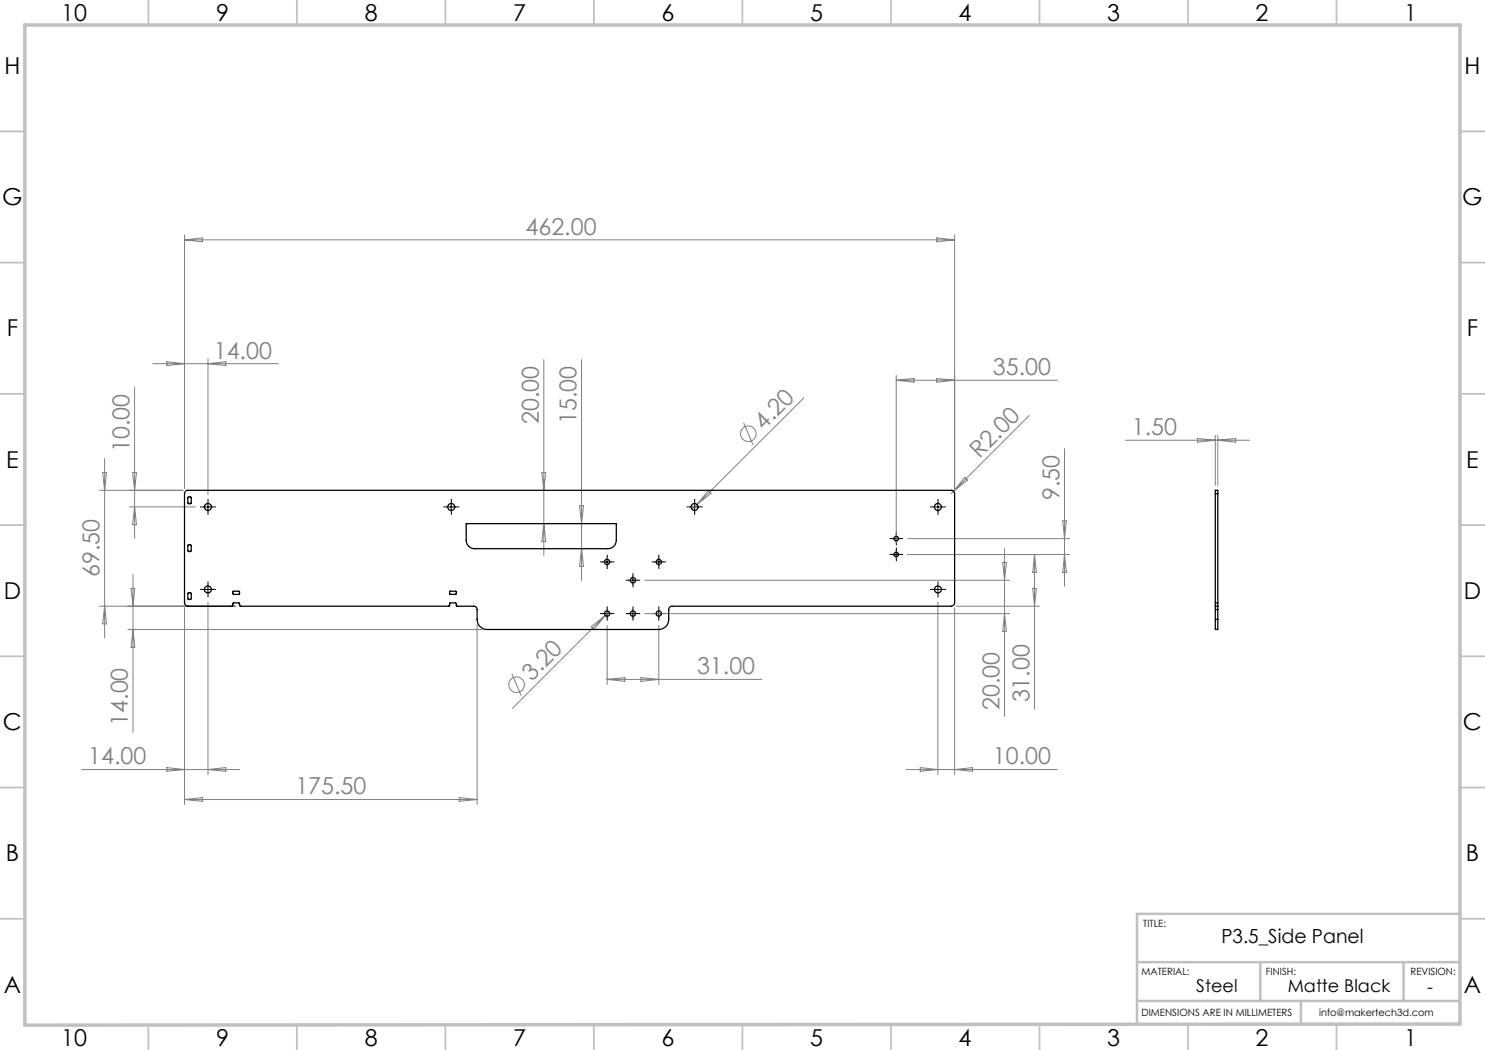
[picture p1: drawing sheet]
<svg xmlns="http://www.w3.org/2000/svg" width="297mm" height="210mm" viewBox="0 0 297 210" stroke-linecap="round" stroke-linejoin="round" font-family="sans-serif">
<g fill="none" stroke="#808080" stroke-width=".2">
<path d="M36.9 47v50.7M36.9 48h154M36.9 48l3.6-.4v.8zM187.4 47.6l3.5 .4-3.5 .4zM190.9 47v50.7M26.9 77.5v30.2M30.6 72.7h25.1M33.4 72.3l3.5 .4-3.5 .4zM41.6 71.7v27.2M41.6 72.7l3.6-.4v.8zM108.8 71.9v39.2M116.3 71.9v44.2"/>
<path d="M160.8 79.6l-22.4 22.3M179.2 75.1v33.5M179.2 76.1h32.3M179.2 76.1l3.6-.4v.7zM187.4 75.7l3.5 .4-3.5 .3zM19.9 98.1h16.7M20.5 94.5h.8l-.4 3.6zM20.9 91.7v35.9M26.5 94.5h.8l-.4 3.6zM108.4 94.5h.7l-.3 3.6zM141.6 98.1l.6 .6-2.8 2.2zM148.7 84.6l1.9 4.4"/>
<path d="M190.7 98.2l-.4 .5M193 95.5l.5 .5-2.8 2.2zM205.8 83.1l-15.1 15.1M212.9 89.7v27.6M225.1 88h24.8M239.5 87.7l3.6 .3-3.6 .4zM243.1 87.1v10M243.6 87.1v10M243.6 88l3.5-.3v.7zM25.9 101.4h13.2M26.2 117.7h.8l-.4 3.5zM26.6 114.9v31.6"/>
<path d="M26.9 101.4l.4 3.5h-.8zM108.8 104.7l.3 3.6h-.7zM115.9 101.2h.8l-.4 3.5zM116.3 109.7l.4 3.6h-.8zM128.9 116.1h73M181.5 107.7h32.4M200.6 112.5h.7l-.4 3.6zM200.9 109.7v33.6M206.6 117.7h.7l-.4 3.5zM206.9 110.9l.4 3.6h-.7zM206.9 110.9v30.9M212.5 104.2h.8l-.4 3.5z"/>
<path d="M212.9 110.9l.4 3.6h-.8zM213.9 110.9h-32.4M19.9 121.2h27.2M20.9 121.2l.4 3.6h-.8zM25.6 125.9h70.8M26.6 125.9l.4 3.6h-.8zM36.9 121.6v39.3M41.6 120.4v34.5M95.4 124.9v36M102.4 134.8l1.8 4.3M118.3 125.3l2.7-2.2-2.2 2.8zM121 123.1l-18.6 18.6"/>
<path d="M121.4 125.1v11.8M121.4 135.9h30.9M121.4 135.9l3.6-.4v.8zM121.8 122.3l-.8 .8M128.2 135.5l3.6 .4-3.6 .4zM128.9 122.7h73M131.8 125.1v11.8M187.6 120.4v34.5M190.9 121.6v33.3M191.2 121.2h16.7M200.9 122.7l.4 3.6h-.7zM16.3 153.9h31.6"/>
<path d="M33.4 153.5l3.5 .4-3.5 .4zM36.9 159.9l3.6-.4v.8zM36.9 159.9h58.5M41.6 153.9l3.6-.4v.8zM91.9 159.5l3.5 .4-3.5 .4zM181.2 153.9h30.3M184 153.5l3.6 .4-3.6 .4zM190.9 153.9l3.6-.4v.8z"/>
<circle cx="149.7" cy="86.8" r="1.57"/>
<circle cx="103.3" cy="136.9" r="1.55"/>
</g>
<g fill="none" stroke="#000" stroke-width=".2" stroke-dasharray="15.2 1.3 1.3 1.3">
<path d="M40.8 101.4h-.7M40.8 117.9h-.7M41.6 100.5v-.7M41.6 102.2v.7M41.6 117v-.7M41.6 118.7v.7M42.4 101.4h.7M42.4 117.9h.7M89.4 101.4h-.7M90.3 100.5v-.7M90.3 102.2v.7M91.1 101.4h.7"/>
<path d="M120.6 112.4h-.5M121.4 111.5v-.5M121.4 113.2v.5M122.3 112.4h.5M125.8 116h-.6M126.6 115.2v-.5M126.6 116.9v.5M127.4 116h.6M130.9 112.4h-.5M131.8 111.5v-.5M131.8 113.2v.5M132.6 112.4h.5"/>
<path d="M138.1 101.4h-.7M138.9 100.5v-.7M138.9 102.2v.7M139.8 101.4h.7M178.4 107.7h-.4M178.4 110.9h-.4M179.3 106.9v-.5M179.3 108.5v.5M179.3 110v-.4M179.3 111.7v.5M180.1 107.7h.5M180.1 110.9h.5"/>
<path d="M186.8 101.4h-.7M186.8 117.9h-.7M187.6 100.5v-.7M187.6 102.2v.7M187.6 117v-.7M187.6 118.7v.7M188.4 101.4h.7M188.4 117.9h.7M120.6 122.7h-.5M121.4 121.9v-.6M121.4 123.5v.6M122.3 122.7h.5"/>
<path d="M125.8 122.7h-.6M126.6 121.9v-.6M126.6 123.5v.6M127.4 122.7h.6M130.9 122.7h-.5M131.8 121.9v-.6M131.8 123.5v.6M132.6 122.7h.5"/>
</g>
<g fill="none" stroke="#000" stroke-width=".2">
<path d="M40.7 101.4h1.7M40.7 117.9h1.7M41.6 100.6v1.6M41.6 117.1v1.6M89.4 101.4h1.7M90.2 100.6v1.6M120.6 112.4h1.6M121.4 111.6v1.6M125.8 116.1h1.6M126.6 115.2v1.7M130.9 112.4h1.7M131.8 111.6v1.6"/>
<path d="M138.1 101.4h1.6M138.9 100.6v1.6M178.4 107.7h1.7M178.4 110.9h1.7M179.2 106.9v1.7M179.2 110.1v1.6M186.8 101.4h1.6M186.8 117.9h1.6M187.6 100.6v1.6M187.6 117.1v1.6M120.6 122.7h1.6M121.4 121.9v1.7"/>
<path d="M125.8 122.7h1.6M126.6 121.9v1.7M130.9 122.7h1.7M131.8 121.9v1.7"/>
</g>
<g fill="none" stroke="#c0c0c0" stroke-width=".35">
<path d="M29.7 0v5M59.4 0v5M89.1 0v5M118.8 0v5M148.5 0v5M178.2 0v5M207.9 0v5M237.6 0v5M267.3 0v5M0 26.3h5M292 26.3h5M0 52.5h5"/>
<path d="M292 52.5h5M0 78.8h5M292 78.8h5M0 105h5M5 105h.1M292 105h.1M292 105h5M0 131.3h5M292 131.3h5M0 157.5h5M292 157.5h5M0 183.8h5"/>
<path d="M292 183.8h5M29.7 205v5M59.4 205v5M89.1 205v5M118.8 205v5M148.5 205h.1M148.5 205v5M178.2 205v5M207.9 205v5M237.6 205v5M267.3 205v5"/>
</g>
<path d="M227.4 192.4h64.6M252.1 192.4v7.8M280.7 192.4v7.8M292 182.8h-64.6v22M227.4 200.2h64.6M260.2 200.2v4.6" fill="none" stroke="#c0c0c0" stroke-width=".5"/>
<path d="M5 5h287v199.8l-287 .2z" fill="none" stroke="#c0c0c0" stroke-width=".7"/>
<g fill="none" stroke="#000" stroke-width=".25">
<path d="M37.1 98.2l.4-.1h152.8a.66 .66 0 0 1 .6 .6v21.9a.73 .73 0 0 1-.6 .6h-55.9a.66 .66 0 0 0-.7 .7v2a1.99 1.99 0 0 1-1.9 2h-34.4a1.99 1.99 0 0 1-2-2v-2a.66 .66 0 0 0-.6-.7h-3.4l-.2-.6h-1.2l-.2 .6h-41.8l-.2-.6h-1.1l-.2 .6h-8.9a.73 .73 0 0 1-.7-.6v-21.9zM37.6 99.5h.6v1.1l-.1 .1-.5-.1zM243.1 98.7v-.6h.5v.6M243.1 98.7h.5M243.1 98.7v21.9M243.6 98.7v21.9M37.6 109l.6 .1-.1 1.2h-.4l-.1-.1zM37.6 118.6l.6 .1v1.1l-.1 .1-.5-.1zM46.6 118.3l1.2-.1 .1 .6-1.2 .1zM90 118.3l1.2-.1 .1 .6-1.3 .1zM93.2 104.7h30.1v3.3a1.69 1.69 0 0 1-1.7 1.7h-26.7a1.69 1.69 0 0 1-1.7-1.7zM243.1 120.6v.6"/>
<path d="M243.1 121.2v.7M243.1 123.9v2h.5v-2M243.1 120.6h.5M243.1 121.2h.5M243.1 121.9v2M243.1 121.9h.5M243.1 123.9h.5M243.6 120.6v.6M243.6 121.2v.7M243.6 121.9v2"/>
<circle cx="41.6" cy="117.9" r=".7"/>
<circle cx="41.6" cy="101.4" r=".7"/>
<circle cx="90.2" cy="101.4" r=".7"/>
<circle cx="121.4" cy="112.4" r=".53"/>
<circle cx="126.6" cy="116.1" r=".53"/>
<circle cx="131.8" cy="112.4" r=".53"/>
<circle cx="138.9" cy="101.4" r=".7"/>
<circle cx="179.2" cy="107.7" r=".46"/>
<circle cx="179.2" cy="110.9" r=".46"/>
<circle cx="187.6" cy="117.9" r=".7"/>
<circle cx="187.6" cy="101.4" r=".7"/>
<circle cx="121.4" cy="122.7" r=".54"/>
<circle cx="126.6" cy="122.7" r=".53"/>
<circle cx="131.8" cy="122.7" r=".54"/>
</g>
<g font-size="4.7">
<text x="12.2" y="4.2">10</text>
<text x="43.2" y="4.2">9</text>
<text x="72.9" y="4.2">8</text>
<text x="102.6" y="4.2">7</text>
<text x="132.3" y="4.2">6</text>
<text x="162" y="4.2">5</text>
<text x="191.7" y="4.2">4</text>
<text x="221.4" y="4.2">3</text>
<text x="251.1" y="4.2">2</text>
<text x="280.8" y="4.2">1</text>
<text x=".9" y="14.8">H</text>
<text x="292.9" y="14.8">H</text>
<text x=".5" y="41">G</text>
<text x="292.4" y="41">G</text>
<text x="1.4" y="67.3">F</text>
<text x="293.4" y="67.3">F</text>
<text x="1.2" y="93.5">E</text>
<text x="293.2" y="93.5">E</text>
<text x=".8" y="119.8">D</text>
<text x="292.8" y="119.8">D</text>
<text x=".6" y="146">C</text>
<text x="292.6" y="146">C</text>
<text x="1.2" y="172.3">B</text>
<text x="293.2" y="172.3">B</text>
<text x=".8" y="198.5">A</text>
<text x="292.8" y="198.5">A</text>
<text x="12.2" y="209.2">10</text>
<text x="43.2" y="209.2">9</text>
<text x="72.9" y="209.2">8</text>
<text x="102.6" y="209.2">7</text>
<text x="132.3" y="209.2">6</text>
<text x="162" y="209.2">5</text>
<text x="191.7" y="209.2">4</text>
<text x="221.4" y="209.2">3</text>
<text x="251.1" y="209.2">2</text>
<text x="280.8" y="209.2">1</text>
</g>
<g font-size="4.7" fill="#808080">
<text x="105.1" y="46.9">462.00</text>
<text x="42.8" y="71.7">14.00</text>
<text x="198.6" y="75">35.00</text>
<text x="107.8" y="84.8" transform="rotate(-90 107.8 84.8)">20.00</text>
<text x="115.3" y="84.8" transform="rotate(-90 115.3 84.8)">15.00</text>
<text x="152.7" y="86.1" transform="rotate(-45 152.7 86.1)">4.20</text>
<text x="226.4" y="87">1.50</text>
<text x="25.9" y="90.4" transform="rotate(-90 25.9 90.4)">10.00</text>
<text x="195.9" y="91.7" transform="rotate(-45 195.9 91.7)">R2.00</text>
<text x="211.9" y="100.1" transform="rotate(-90 211.9 100.1)">9.50</text>
<text x="19.9" y="115.4" transform="rotate(-90 19.9 115.4)">69.50</text>
<text x="106.4" y="136.3" transform="rotate(-45 106.4 136.3)">3.20</text>
<text x="139.4" y="134.9">31.00</text>
<text x="199.9" y="142" transform="rotate(-90 199.9 142)">20.00</text>
<text x="205.9" y="140.5" transform="rotate(-90 205.9 140.5)">31.00</text>
<text x="25.6" y="145.2" transform="rotate(-90 25.6 145.2)">14.00</text>
<text x="17.7" y="152.9">14.00</text>
<text x="198.6" y="152.9">10.00</text>
<text x="59.1" y="158.9">175.50</text>
</g>
<text font-size="3.9" x="244.3" y="188.6">P3.5_Side Panel</text>
<g font-size="3.5">
<text x="239.3" y="198.4">Steel</text>
<text x="257.6" y="198.4">Matte Black</text>
<text x="285.4" y="198.5">-</text>
</g>
<g font-size="2">
<text x="228.7" y="185.4">TITLE:</text>
<text x="228.3" y="195">MATERIAL:</text>
<text x="253.2" y="195">FINISH:</text>
<text x="282.1" y="195">REVISION:</text>
<text x="228.3" y="203.2">DIMENSIONS ARE IN MILLIMETERS</text>
<text x="263.8" y="203.2">info@makertech3d.com</text>
</g>
</svg>
